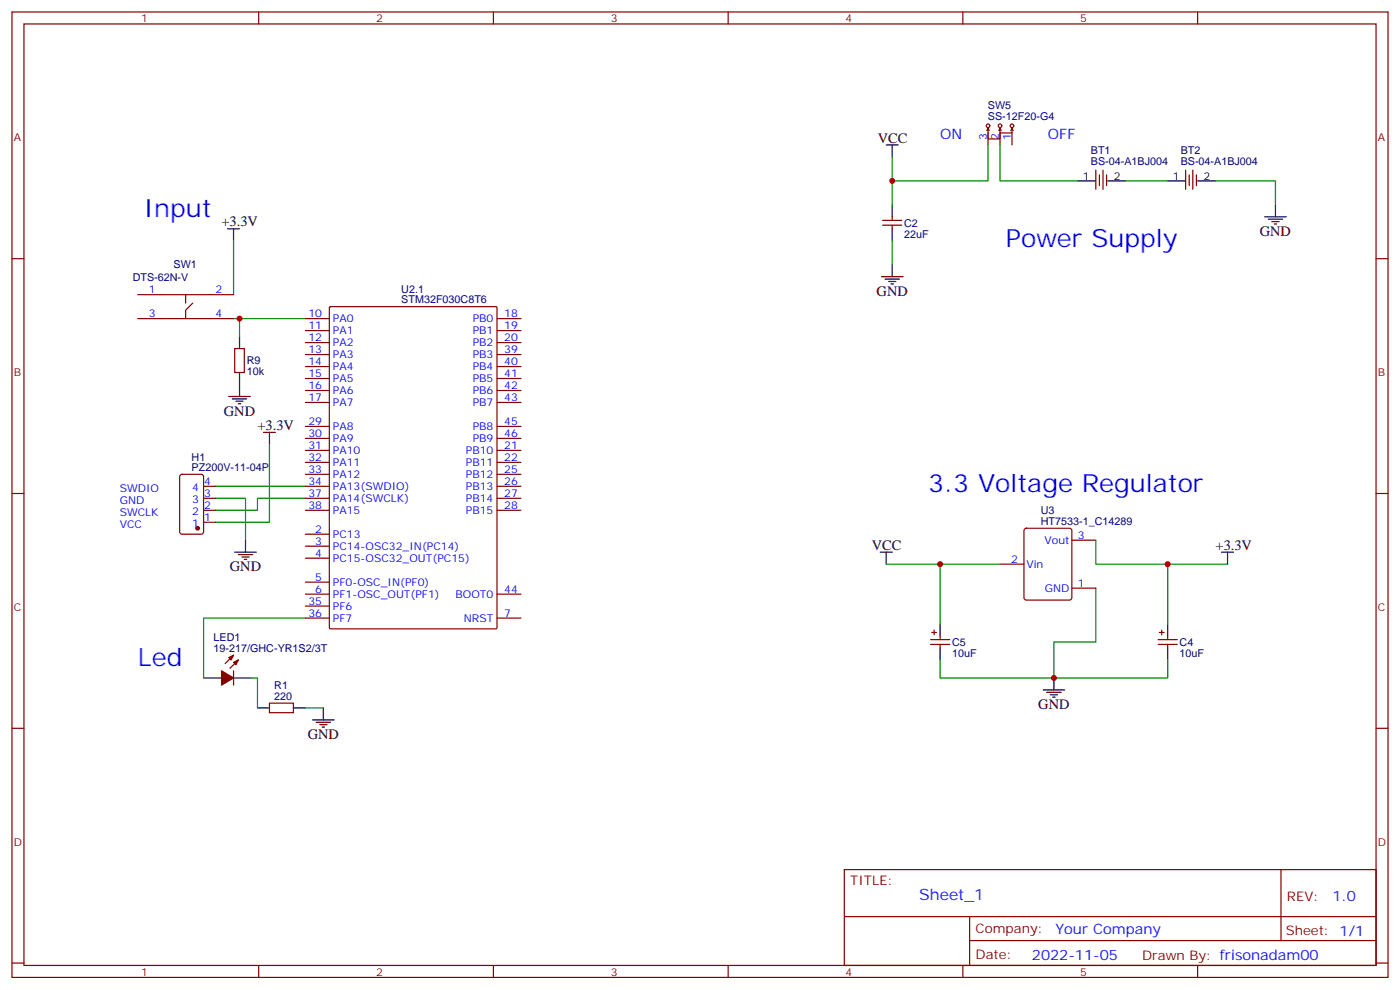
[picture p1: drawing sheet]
<svg xmlns="http://www.w3.org/2000/svg" width="412mm" height="292mm" viewBox="0 0 412 292" stroke-linecap="round" stroke-linejoin="round" font-family="sans-serif">
<g fill="none" stroke="#870000" stroke-width=".35">
<path d="M3.5 3.5h405.4v284.4h-405.4zM7.1 7.1h398.2v277.2h-398.2zM76.2 3.5v3.6M145.3 3.5v3.6M214.5 3.5v3.6M283.6 3.5v3.6M352.8 3.5v3.6M290.7 38.5l.3-.8v3.2h3.6v-1.7v3.5M291 39.2v3.5M291 37.7l.4 .8M294.6 37.7l.3 .8M298.1 37.7v1.5h-3.5v-1.5l-.4 .8"/>
<path d="M298.1 37.7l.3 .8M298.1 37.7l-.4 .8M298.1 39.2v3.5M322.8 50.1v5.6M323.8 51.5v3.2M324.9 50.1v5.6M326 51.5v3.2M349.2 50.1v5.6M350.3 51.5v3.2M351.4 50.1v5.6M352.4 51.5v3.2M3.5 76.2h3.6"/>
<path d="M260 66.3h5.6M260 64.9h5.6M262.8 63.9v1M262.8 66.3v1.1M405.3 76.2h3.6M40.6 93.8h28.2M40.6 86.8h28.2M54.7 86.8v2.5M56.8 89.3l-2.1 2.1v2.4M90 93.8h7M90 97.4h7M97.1 90.5l.3-.2h48.6l.4 .2v94.4l-.2 .3h-48.8l-.3-.2z"/>
<path d="M146.4 93.8h7.1M146.4 97.4h7.1M69.1 102.7h2.9v7h-2.9zM90 100.9h7M90 104.4h7M90 108h7M90 111.5h7M90 115h7M90 118.5h7M146.4 100.9h7.1M146.4 104.4h7.1M146.4 108h7.1"/>
<path d="M146.4 111.5h7.1M146.4 115h7.1M146.4 118.5h7.1M53.2 139.9l.4-.2h5.7l.6 .4 .1 16.5-.5 .7h-5.9l-.6-.4-.1-16.5zM90 125.6h7M90 129.1h7M90 132.6h7M90 136.2h7M90 139.7h7M146.4 125.6h7.1M146.4 129.1h7.1M146.4 132.6h7.1"/>
<path d="M146.4 136.2h7.1M146.4 139.7h7.1M3.5 145.3h3.6M60 153.8h3.5M60 150.3h3.5M60 146.8h3.5M60 143.2h3.5M90 150.3h7M90 146.8h7M90 143.2h7M90 157.3h7M146.4 150.3h7.1"/>
<path d="M146.4 146.8h7.1M146.4 143.2h7.1M301.9 155.8l.4-.2h12.7l.7 .4v20l-.4 .7h-13l-.6-.4-.1-20zM315.7 159.1h7.1M405.3 145.3h3.6M90 160.9h7M90 164.4h7M90 175h7M90 171.4h7M90 178.5h7M146.4 175h7.1M294.6 166.2h7"/>
<path d="M315.7 173.2h7.1M68.8 193l-2.5 2.4M68.8 197.6v4.2M70.2 194.4l-2.5 2.4M90 182h7M146.4 182h7.1M274.1 188.4h5.7M274.1 189.8h5.7M274.5 186.3h1.4M275.2 185.6v1.4M276.9 187.3v1.1M276.9 189.8v1.1"/>
<path d="M341.1 188.4h5.7M341.1 189.8h5.7M341.5 186.3h1.4M342.2 185.6v1.4M344 187.3v1.1M344 189.8v1.1M3.5 214.5h3.6M79.4 207.1h7v2.8h-7zM405.3 214.5h3.6M248.7 256.1h156.6v28.2h-156.6zM377.3 256.1v20.9M248.7 270h156.5"/>
<path d="M285.6 277h119.6M285.6 270v14.1M3.5 283.6h3.6M76.2 284.3v3.6M145.3 284.3v3.6M214.5 284.3v3.6M283.6 284.3v3.6M352.8 284.3v3.6M405.3 283.6h3.6"/>
<circle cx="291" cy="37" r=".53"/>
<circle cx="294.6" cy="37" r=".53"/>
<circle cx="298.1" cy="37" r=".53"/>
</g>
<g fill="none" stroke="#000" stroke-width=".35">
<path d="M261.1 42.7h3.5M262.8 42.7v3.5M317.5 53.3h5.3M326.3 53.3h5.3M344 53.3h5.2M352.8 53.3h5.3M67 67.4h3.6M68.8 67.4v3.5M262.8 60.3v3.6M262.8 67.4v3.5M262.8 78v3.5M372.5 63.9h6.4"/>
<path d="M373.6 64.6h4.2M374.6 65.3h2.2M375.4 66h.7M375.7 60.3v3.6M70.6 99.1v3.6M259.6 81.5h6.4M260.7 82.2h4.2M261.8 82.9h2.1M262.5 83.6h.7M67.4 116.8h6.3M68.4 117.5h4.3M69.5 118.2h2.1"/>
<path d="M70.2 118.9h.7M70.6 109.7v7.1M77.6 127.4h3.5M79.4 127.4v3.5M72.3 159.1v3.5M69.1 162.6h6.4M70.2 163.3h4.2M71.3 164h2.1M72 164.7h.7M259.3 162.6h3.5M261.1 162.6v3.6M359.8 162.6h3.6"/>
<path d="M361.6 162.6v3.6M60 199.7h5.3M68.8 199.7h5.3M276.9 183.8v3.5M276.9 190.9v3.5M310.4 199.7v3.5M344 183.8v3.5M344 190.9v3.5M75.8 208.5h3.6M86.4 208.5h3.6M92.1 212h6.3M93.1 212.7h4.3"/>
<path d="M94.2 213.4h2.1M94.9 214.1h.7M95.2 208.5v3.5M307.3 203.2h6.3M308.3 203.9h4.3M309.4 204.6h2.1M310.1 205.3h.7"/>
</g>
<g fill="#870000" stroke="#870000" stroke-width=".35">
<path d="M65.3 197.6l3.5 2.1-3.5 2.1z"/>
<path d="M68.8 195.1l1.4-.7-.7 1.4z"/>
<path d="M67.4 193.7l1.4-.7-.7 1.4z"/>
<circle cx="58.2" cy="155.6" r=".53"/>
</g>
<g fill="none" stroke="#008700" stroke-width=".35">
<path d="M262.8 46.2v14.1M291 42.7v10.6h-28.2M294.6 42.7v10.6h22.9M331.6 53.3h12.4M358.1 53.3h17.6v7M68.8 70.9v15.9M262.8 70.9v7.1M68.8 93.8h21.2M70.6 93.8v5.3M79.4 130.9v22.9h-15.9M63.5 146.8h8.8v12.3M63.5 143.2h26.5"/>
<path d="M90 146.8h-14.2v3.5h-12.3M322.8 159.1v7.1h21.2v17.6M261.1 166.2h15.8M294.6 166.2h-17.7v17.6M322.8 173.2v15.9h-12.4v10.6M344 166.2h17.6M74.1 199.7h1.7v8.8M90 182h-30v17.7M276.9 194.4v5.3h67.1v-5.3M90 208.5h5.2"/>
</g>
<g fill="#c00">
<circle cx="276.9" cy="166.2" r=".88"/>
<circle cx="344" cy="166.2" r=".88"/>
<circle cx="310.4" cy="199.7" r=".88"/>
<circle cx="262.8" cy="53.3" r=".88"/>
<circle cx="70.6" cy="93.8" r=".88"/>
</g>
<g font-size="7.4" fill="#00f">
<text x="42.3" y="63.9">Input</text>
<text x="296.3" y="72.7">Power Supply</text>
<text x="273.4" y="145">3.3 Voltage Regulator</text>
<text x="40.6" y="196.1">Led</text>
</g>
<text font-size="4.6" fill="#00f" x="270.8" y="265.1">Sheet_1</text>
<g font-size="4.2">
<text x="258.6" y="42">VCC</text>
<text x="65.3" y="66.7">+3.3V</text>
<text x="371.1" y="69.5">GND</text>
<text x="258.2" y="87.1">GND</text>
<text x="66" y="122.4">GND</text>
<text x="75.8" y="126.6">+3.3V</text>
<text x="256.8" y="161.9">VCC</text>
<text x="358.1" y="161.9">+3.3V</text>
<text x="67.7" y="168.3">GND</text>
<text x="305.9" y="208.8">GND</text>
<text x="90.7" y="217.7">GND</text>
</g>
<g font-size="4.2" fill="#00f">
<text x="276.9" y="40.9">ON</text>
<text x="308.7" y="40.9">OFF</text>
<text x="392.5" y="265.4">1.0</text>
<text x="310.9" y="274.9">Your Company</text>
<text x="304" y="282.7">2022-11-05</text>
</g>
<g font-size="3.9" fill="#800">
<text x="250.5" y="260.7">TITLE:</text>
<text x="379.1" y="265.4">REV:</text>
<text x="287.4" y="274.9">Company:</text>
<text x="378.7" y="275.5">Sheet: 1/1</text>
<text x="287.4" y="282.6">Date:</text>
<text x="336.4" y="282.7">Drawn By: frisonadam00</text>
</g>
<g font-size="3.2" fill="#800">
<text x="41.6" y="6.5">1</text>
<text x="110.8" y="6.5">2</text>
<text x="179.9" y="6.5">3</text>
<text x="249.1" y="6.5">4</text>
<text x="318.2" y="6.5">5</text>
<text x="4.1" y="41.6">A</text>
<text x="405.9" y="41.6">A</text>
<text x="4.1" y="110.8">B</text>
<text x="405.9" y="110.8">B</text>
<text x="4.1" y="179.9">C</text>
<text x="405.9" y="179.9">C</text>
<text x="4.1" y="249.1">D</text>
<text x="405.9" y="249.1">D</text>
<text x="41.6" y="287.3">1</text>
<text x="110.8" y="287.3">2</text>
<text x="179.9" y="287.3">3</text>
<text x="249.1" y="287.3">4</text>
<text x="318.2" y="287.3">5</text>
</g>
<g font-size="3.2" fill="#000080">
<text x="291" y="35.5">SS-12F20-G4</text>
<text x="291" y="32.2">SW5</text>
<text x="321.3" y="45.5">BT1</text>
<text x="347.8" y="45.5">BT2</text>
<text x="321.3" y="48.5">BS-04-A1BJ004</text>
<text x="347.8" y="48.5">BS-04-A1BJ004</text>
<text x="266.3" y="70">22uF</text>
<text x="266.3" y="66.7">C2</text>
<text x="39.1" y="82.6">DTS-62N-V</text>
<text x="51.1" y="78.9">SW1</text>
<text x="118.2" y="89.3">STM32F030C8T6</text>
<text x="118.2" y="86.3">U2.1</text>
<text x="72.7" y="107.3">R9</text>
<text x="72.7" y="110.5">10k</text>
<text x="56.5" y="135.7">H1</text>
<text x="56.5" y="138.6">PZ200V-11-04P</text>
<text x="306.6" y="154.5">HT7533-1_C14289</text>
<text x="306.6" y="151.3">U3</text>
<text x="62.9" y="191.9">19-217/GHC-YR1S2/3T</text>
<text x="62.9" y="188.7">LED1</text>
<text x="280.5" y="190.2">C5</text>
<text x="347.5" y="190.2">C4</text>
<text x="280.5" y="193.4">10uF</text>
<text x="347.5" y="193.4">10uF</text>
<text x="80.8" y="202.8">R1</text>
<text x="80.8" y="206">220</text>
</g>
<g font-size="3.2" fill="#00f">
<text x="290.7" y="41.2" transform="rotate(-90 290.7 41.2)">3</text>
<text x="294.2" y="41.2" transform="rotate(-90 294.2 41.2)">2</text>
<text x="297.7" y="41.2" transform="rotate(-90 297.7 41.2)">1</text>
<text x="43.8" y="86.4">1</text>
<text x="63.5" y="86.4">2</text>
<text x="43.8" y="93.5">3</text>
<text x="63.5" y="93.5">4</text>
<text x="90.9" y="93.5">10</text>
<text x="98.1" y="94.9">PA0</text>
<text x="139.2" y="94.9">PB0</text>
<text x="148.5" y="93.5">18</text>
<text x="90.9" y="97">11</text>
<text x="90.9" y="100.5">12</text>
<text x="98.1" y="98.4">PA1</text>
<text x="98.1" y="102">PA2</text>
<text x="139.2" y="98.4">PB1</text>
<text x="139.2" y="102">PB2</text>
<text x="148.5" y="97">19</text>
<text x="148.5" y="100.5">20</text>
<text x="90.9" y="104.1">13</text>
<text x="90.9" y="107.6">14</text>
<text x="98.1" y="105.5">PA3</text>
<text x="139.2" y="105.5">PB3</text>
<text x="148.5" y="104.1">39</text>
<text x="148.5" y="107.6">40</text>
<text x="90.9" y="111.1">15</text>
<text x="98.1" y="109">PA4</text>
<text x="98.1" y="112.5">PA5</text>
<text x="139.2" y="109">PB4</text>
<text x="139.2" y="112.5">PB5</text>
<text x="148.5" y="111.1">41</text>
<text x="90.9" y="114.7">16</text>
<text x="90.9" y="118.2">17</text>
<text x="98.1" y="116.1">PA6</text>
<text x="98.1" y="119.6">PA7</text>
<text x="139.2" y="116.1">PB6</text>
<text x="139.2" y="119.6">PB7</text>
<text x="148.5" y="114.7">42</text>
<text x="148.5" y="118.2">43</text>
<text x="90.9" y="125.2">29</text>
<text x="148.5" y="125.2">45</text>
<text x="90.9" y="128.8">30</text>
<text x="98.1" y="126.6">PA8</text>
<text x="98.1" y="130.2">PA9</text>
<text x="139.2" y="126.6">PB8</text>
<text x="139.2" y="130.2">PB9</text>
<text x="148.5" y="128.8">46</text>
<text x="90.9" y="132.3">31</text>
<text x="90.9" y="135.8">32</text>
<text x="98.1" y="133.7">PA10</text>
<text x="98.1" y="137.2">PA11</text>
<text x="137.2" y="133.7">PB10</text>
<text x="137.2" y="137.2">PB11</text>
<text x="148.5" y="132.3">21</text>
<text x="148.5" y="135.8">22</text>
<text x="60.1" y="142.9">4</text>
<text x="90.9" y="139.3">33</text>
<text x="90.9" y="142.9">34</text>
<text x="98.1" y="140.8">PA12</text>
<text x="137.2" y="140.8">PB12</text>
<text x="148.5" y="139.3">25</text>
<text x="148.5" y="142.9">26</text>
<text x="35.3" y="148.5">GND</text>
<text x="35.3" y="145">SWDIO</text>
<text x="56.7" y="148.2">3</text>
<text x="56.7" y="144.6">4</text>
<text x="60.1" y="149.9">2</text>
<text x="60.1" y="146.4">3</text>
<text x="90.9" y="146.4">37</text>
<text x="90.9" y="149.9">38</text>
<text x="98.1" y="144.3">PA13(SWDIO)</text>
<text x="98.1" y="147.8">PA14(SWCLK)</text>
<text x="137.2" y="144.3">PB13</text>
<text x="137.2" y="147.8">PB14</text>
<text x="148.5" y="146.4">27</text>
<text x="148.5" y="149.9">28</text>
<text x="35.3" y="155.6">VCC</text>
<text x="35.3" y="152">SWCLK</text>
<text x="56.7" y="155.2">1</text>
<text x="56.7" y="151.7">2</text>
<text x="60.1" y="153.5">1</text>
<text x="98.1" y="151.3">PA15</text>
<text x="137.2" y="151.3">PB15</text>
<text x="92.9" y="157">2</text>
<text x="92.9" y="160.5">3</text>
<text x="98.1" y="158.4">PC13</text>
<text x="98.1" y="161.9">PC14-OSC32_IN(PC14)</text>
<text x="307.7" y="160.2">Vout</text>
<text x="317.5" y="158.8">3</text>
<text x="92.9" y="164">4</text>
<text x="98.1" y="165.5">PC15-OSC32_OUT(PC15)</text>
<text x="297.8" y="165.8">2</text>
<text x="302.3" y="167.2">Vin</text>
<text x="92.9" y="171.1">5</text>
<text x="98.1" y="172.5">PF0-OSC_IN(PF0)</text>
<text x="317.5" y="172.9">1</text>
<text x="90.9" y="178.2">35</text>
<text x="92.9" y="174.6">6</text>
<text x="98.1" y="176">PF1-OSC_OUT(PF1)</text>
<text x="98.1" y="179.6">PF6</text>
<text x="134.2" y="176">BOOT0</text>
<text x="148.5" y="174.6">44</text>
<text x="307.7" y="174.3">GND</text>
<text x="90.9" y="181.7">36</text>
<text x="98.1" y="183.1">PF7</text>
<text x="136.6" y="183.1">NRST</text>
<text x="148.5" y="181.7">7</text>
</g>
<g font-size="3.2">
<text x="319" y="52.9">1</text>
<text x="328.1" y="52.9">2</text>
<text x="345.5" y="52.9">1</text>
<text x="354.5" y="52.9">2</text>
</g>
</svg>
